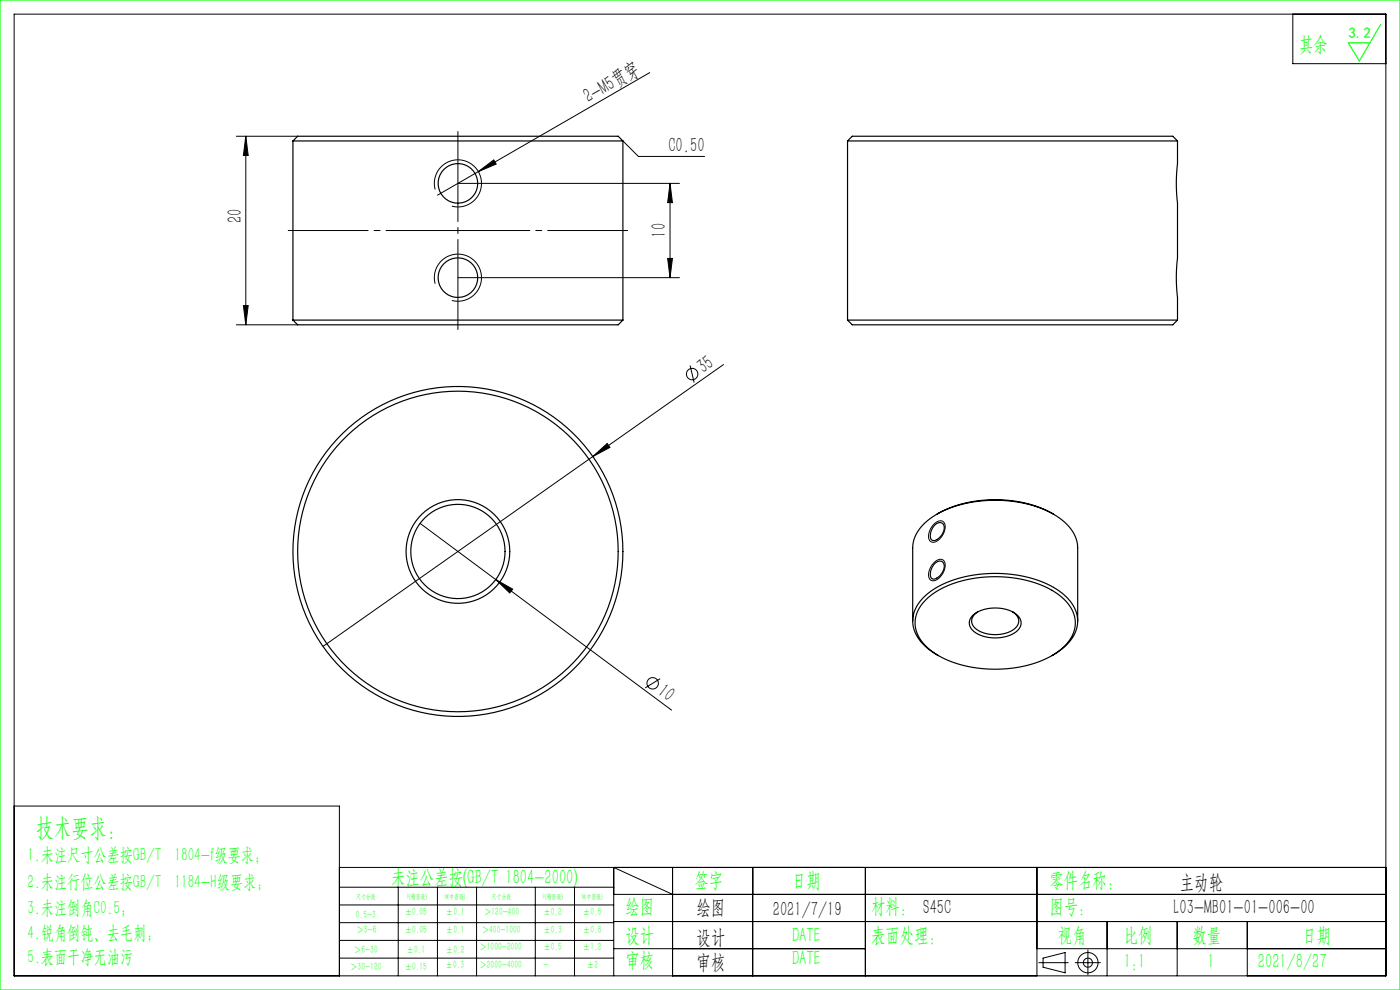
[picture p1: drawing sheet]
<svg xmlns="http://www.w3.org/2000/svg" width="297mm" height="210mm" viewBox="0 0 297 210" stroke-linecap="round" stroke-linejoin="round" font-family="sans-serif">
<g fill="none" stroke="#000" stroke-width=".21">
<path d="M3 3h291v204h-291zM137.8 15.4l-36.3 21M274.3 3v10.5h19.7M50.1 28.9h13M52.1 28.9l.6 4.1h-1.1zM52.1 28.9v40M97.1 38.9h47M101.5 36.4l3.3-2.5 .5 .9zM101.5 36.4l-8.7 5M132.1 29.9l3.3 3.3h14.1M142.1 38.9l.6 4.1h-1.1zM142.1 38.9v20"/>
<path d="M92.3 40.2a5 5 0 0 1 4.4-6.3 5 5 0 0 1 5.4 5.4 5 5 0 0 1-6.2 4.4M97.1 58.9h47M141.6 54.8h1.1l-.6 4.1zM50.1 68.9h13M51.6 64.8h1.1l-.6 4.1zM92.3 60.2a5 5 0 0 1 4.4-6.3 5 5 0 0 1 5.4 5.4 5 5 0 0 1-6.2 4.4M146.4 77.5l.9 3.7M153.5 77.3l-85 59.8M125.8 96.8l3-2.7 .6 .8zM89.1 111l16.1 11.9M198.1 119.4a1.33 1.33 0 0 1 2.3-.2 3.3 3.3 0 0 1-2.6 4 1.45 1.45 0 0 1-.7-2.1l.5-1zM198.1 111.2a1.33 1.33 0 0 1 2.3-.2 3.3 3.3 0 0 1-2.6 4 1.45 1.45 0 0 1-.7-2.1l.4-.8z"/>
<path d="M105.2 122.9l3.6 2.1-.7 .8zM105.2 122.9l37.3 27.7M140 144l-3.1 1.9M3 171h69v36M72 184h222M72 188.2h58.2M72 192h58.2M72 195.7h58.2M72 199.5h58.2M84.5 188.2v18.8M92.8 188.2v18.8M101.1 188.2v18.8"/>
<path d="M113.6 188.2v18.8M121.9 188.2v18.8M130.2 189.7h163.8M130.2 195.5h163.8M142.7 189.7l-12.5-5.7v23M142.7 184v23M159.7 184v23M183.6 184v23M220 184v23M234.9 195.5v11.5M249.7 195.5v11.5M264.6 195.5v11.5"/>
<path d="M72 203.2h58.2M130.2 201.2h53.4M220 201.2h74M220.4 204.2h6.2M221.3 203.2l4.7-1.1v4.3l-4.7-1.2zM228.1 204.2h5.3M230.8 201.5v5.3"/>
<circle cx="146.8" cy="79.4" r="1.21"/>
<circle cx="138.5" cy="144.9" r="1.21"/>
<circle cx="230.8" cy="204.2" r="2.15"/>
<circle cx="230.8" cy="204.2" r=".96"/>
</g>
<path d="M61.1 48.9h72" fill="none" stroke="#000" stroke-width=".21" stroke-dasharray="30.5 1.3 1.3 1.3" stroke-dashoffset="13.5"/>
<path d="M97.1 69.9v-42" fill="none" stroke="#000" stroke-width=".21" stroke-dasharray="30.5 1.3 1.3 1.3" stroke-dashoffset="11.4"/>
<path d="M0 0h297v210h-297zM292.9 5.2l-4.5 7.7-2.4-3.8h4.6" fill="none" stroke="#0f0" stroke-width=".25"/>
<g fill="#000">
<path d="M101.5 36.4l3.3-2.5 .5 .9zM125.8 96.8l3-2.7 .6 .8zM105.2 122.9l3.6 2.1-.7 .8z"/>
<path d="M52.1 28.9l.6 4.1h-1.1zM51.6 64.8h1.1l-.6 4.1zM142.1 38.9l.6 4.1h-1.1zM141.6 54.8h1.1l-.6 4.1z"/>
</g>
<g fill="none" stroke="#000" stroke-width=".25">
<path d="M62.1 29.9h70M62.1 29.9l1-1h68l1 1M62.1 29.9v38M132.1 29.9v38M179.8 29.9h70M179.8 29.9l1-1h68l1 1M179.8 29.9v38M249.8 29.9v4.8a35 35 0 0 0 0 8.4v11.6a35 35 0 0 0 0 8.4v4.8M62.1 67.9h70M62.1 67.9l1 1h68l1-1M179.8 67.9h70M179.8 67.9l1 1h68l1-1"/>
<path d="M198.3 119.5a1.12 1.12 0 0 1 1.6-.3 1.12 1.12 0 0 1 .3 1.5 2.75 2.75 0 0 1-2.3 2.1 1.81 1.81 0 0 1-.2-2.5zM198.3 111.3a1.12 1.12 0 0 1 1.6-.3 1.12 1.12 0 0 1 .3 1.6 2.75 2.75 0 0 1-2.3 2 1.81 1.81 0 0 1-.2-2.4zM198.7 109.1a26.4 26.4 0 0 1 24.8 0M223.5 109.1a27.3 27.3 0 0 0-25.1 .2 8.5 8.5 0 0 0-4.8 6.9v15.5M223.5 109.1a9.1 9.1 0 0 1 5.1 6.7v15.9M196.5 127.2a21.6 21.6 0 0 1 15.1-4.9 21.3 21.3 0 0 1 14.2 4.9 6.5 6.5 0 0 1-.5 10.3 22.7 22.7 0 0 1-15.5 4.4 21 21 0 0 1-13.3-4.8 6.4 6.4 0 0 1 0-9.9zM199.1 139.1a9.3 9.3 0 0 1-5.5-7 8 8 0 0 1 4.3-7 26.8 26.8 0 0 1 19.8-2.7 15.8 15.8 0 0 1 9.9 6 6.6 6.6 0 0 1-1.7 8.7l-2.8 2M206.5 130.5a8 8 0 0 1 9.4 .1 2.23 2.23 0 0 1-.7 3.7 8.1 8.1 0 0 1-8.9-.6 2.09 2.09 0 0 1 .2-3.2zM207.4 129.8a2.1 2.1 0 0 0-1.3 1.9 2.1 2.1 0 0 0 1.3 2 7.4 7.4 0 0 0 8-.5 2.03 2.03 0 0 0-.6-3.4"/>
<circle cx="97.1" cy="38.9" r="4.2"/>
<circle cx="97.1" cy="58.9" r="4.2"/>
<circle cx="97.1" cy="117" r="34"/>
<circle cx="97.1" cy="117" r="35"/>
<circle cx="97.1" cy="117" r="10"/>
<circle cx="97.1" cy="117" r="11"/>
</g>
<text font-size="5.4" fill="#0f0" x="7.7" y="177.2">技术要求：</text>
<g font-size="4.4" fill="#0f0">
<text x="275.6" y="10.8">其余</text>
<text x="83" y="187.5">未注公差按(GB/T 1804-2000)</text>
<text x="147.3" y="188">签字</text>
<text x="168" y="188">日期</text>
<text x="222.6" y="188">零件名称：</text>
<text x="132.7" y="193.6">绘图</text>
<text x="184.8" y="193.6">材料： S45C</text>
<text x="222.6" y="193.6">图号：</text>
<text x="132.7" y="199.8">设计</text>
<text x="168" y="199.8">DATE</text>
<text x="184.8" y="199.8">表面处理：</text>
<text x="224.4" y="199.8">视角</text>
<text x="238.4" y="199.8">比例</text>
<text x="253" y="199.8">数量</text>
<text x="276.3" y="199.8">日期</text>
<text x="132.7" y="205.1">审核</text>
<text x="168" y="204.6">DATE</text>
<text x="238.4" y="205.3">1:1</text>
<text x="256.2" y="205.3">1</text>
<text x="266.9" y="205.3">2021/8/27</text>
</g>
<g font-size="4.4">
<text x="124.8" y="21.9" transform="rotate(-30 124.8 21.9)">2-M5贯穿</text>
<text x="141.8" y="32.3">C0.50</text>
<text x="51.3" y="47.3" transform="rotate(-90 51.3 47.3)">20</text>
<text x="141.3" y="50.4" transform="rotate(-90 141.3 50.4)">10</text>
<text x="149.2" y="79.3" transform="rotate(-35 149.2 79.3)">35</text>
<text x="139.3" y="147.2" transform="rotate(37 139.3 147.2)">10</text>
<text x="250.3" y="188.6">主动轮</text>
<text x="147.8" y="194">绘图</text>
<text x="163.9" y="194.3">2021/7/19</text>
<text x="249" y="194">L03-MB01-01-006-00</text>
<text x="147.8" y="200.2">设计</text>
<text x="147.8" y="205.5">审核</text>
</g>
<g font-size="4" fill="#0f0">
<text x="5.9" y="182.6">1.未注尺寸公差按GB/T 1804-f级要求；</text>
<text x="5.9" y="188.4">2.未注行位公差按GB/T 1184-H级要求；</text>
<text x="5.9" y="193.9">3.未注倒角C0.5；</text>
<text x="5.9" y="199.2">4.锐角倒钝、去毛刺；</text>
<text x="5.9" y="204.2">5.表面干净无油污</text>
</g>
<text font-size="3.2" fill="#0f0" x="286.1" y="8">3.2</text>
<g font-size="2.3" fill="#0f0">
<text x="75.5" y="194.7">0.5-3</text>
<text x="75.6" y="198">＞3-6</text>
<text x="85.9" y="194.2">±0.05</text>
<text x="85.9" y="198">±0.05</text>
<text x="94.6" y="194.2">±0.1</text>
<text x="94.6" y="198">±0.1</text>
<text x="102.2" y="198">＞400-1000</text>
<text x="102.7" y="194.2">＞120-400</text>
<text x="115.3" y="194.2">±0.2</text>
<text x="115.3" y="198">±0.3</text>
<text x="123.7" y="194.2">±0.5</text>
<text x="123.7" y="198">±0.8</text>
<text x="75.1" y="202.2">＞6-30</text>
<text x="86.3" y="202.2">±0.1</text>
<text x="94.6" y="202.2">±0.2</text>
<text x="101.7" y="201.6">＞1000-2000</text>
<text x="115.3" y="201.6">±0.5</text>
<text x="123.7" y="201.6">±1.2</text>
<text x="74.3" y="205.8">＞30-120</text>
<text x="85.9" y="205.8">±0.15</text>
<text x="94.5" y="205.4">±0.3</text>
<text x="101.7" y="205.4">＞2000-4000</text>
<text x="115.3" y="205.4">-</text>
<text x="124.5" y="205.4">±2</text>
</g>
<g font-size="1.5" fill="#0f0">
<text x="75.5" y="190.6">尺寸分段</text>
<text x="86.4" y="190.6">F(精密级)</text>
<text x="94.4" y="190.6">M(中密级)</text>
<text x="104.3" y="190.6">尺寸分段</text>
<text x="115.2" y="190.6">F(精密级)</text>
<text x="123.5" y="190.6">M(中密级)</text>
</g>
</svg>
